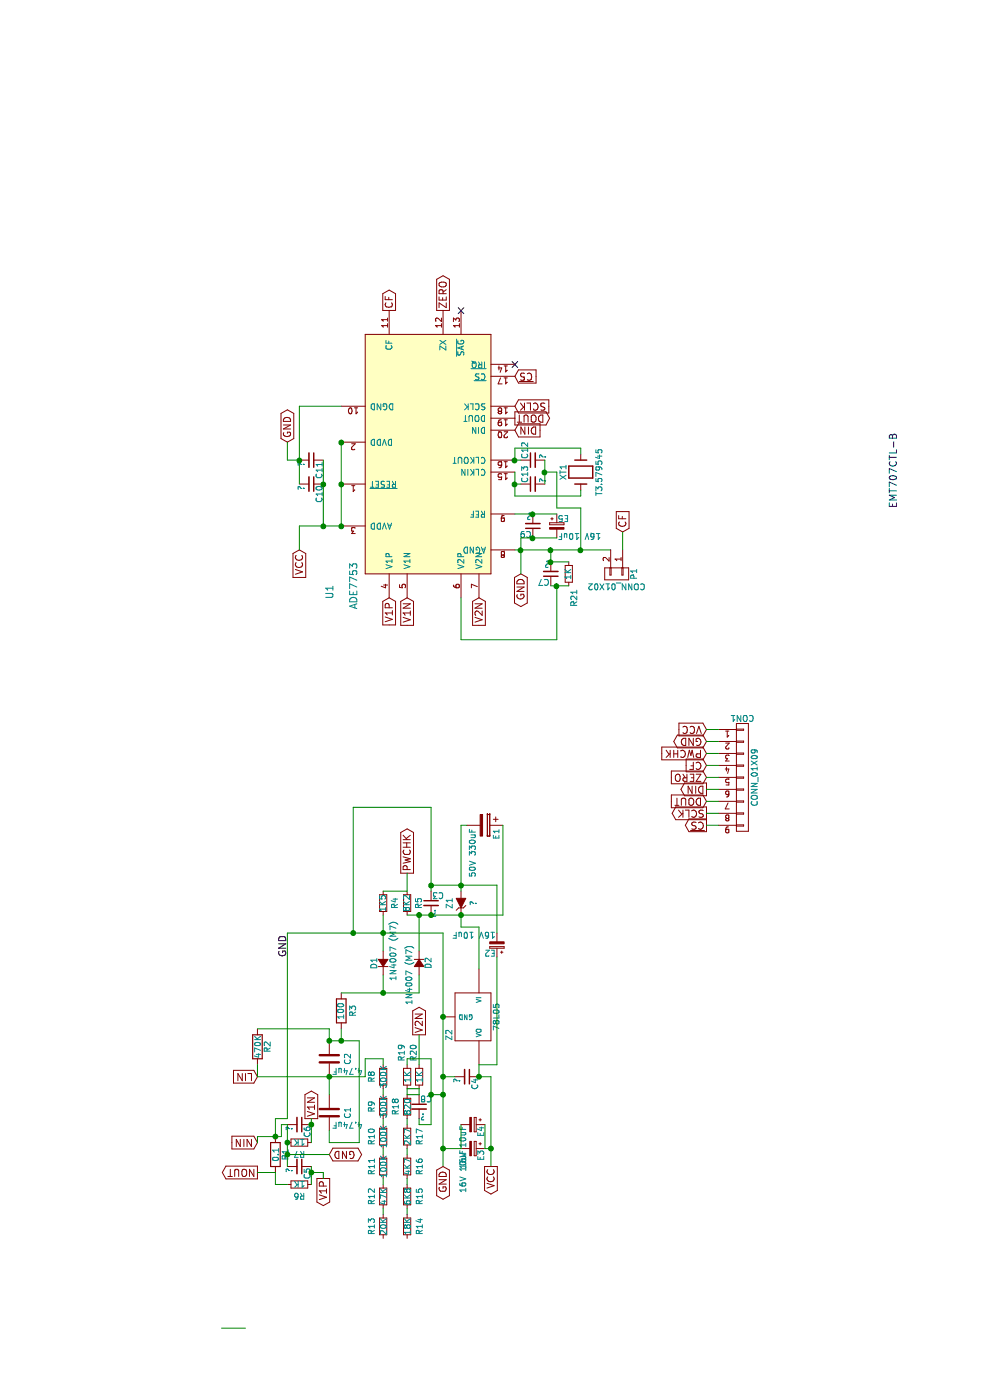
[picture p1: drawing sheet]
EESchema Schematic File Version 2
LIBS:power
LIBS:device
LIBS:transistors
LIBS:conn
LIBS:linear
LIBS:regul
LIBS:74xx
LIBS:cmos4000
LIBS:adc-dac
LIBS:memory
LIBS:xilinx
LIBS:microcontrollers
LIBS:dsp
LIBS:microchip
LIBS:analog_switches
LIBS:motorola
LIBS:texas
LIBS:intel
LIBS:audio
LIBS:interface
LIBS:digital-audio
LIBS:philips
LIBS:display
LIBS:cypress
LIBS:siliconi
LIBS:opto
LIBS:atmel
LIBS:contrib
LIBS:valves
EELAYER 25 0
EELAYER END
$Descr A4 11693 8268
encoding utf-8
Sheet 1 1
Title ""
Date ""
Rev ""
Comp ""
Comment1 ""
Comment2 ""
Comment3 ""
Comment4 ""
$EndDescr
$Comp
L C C1
U 1 1
P 2400 2750
F 0 "C1" V 2550 2700 50  0000 L CNN
F 1 "4.74uF" H 2425 2650 50  0000 L CNN
F 2 "" H 2438 2600 50  0000 C CNN
F 3 "" H 2400 2750 50  0000 C CNN
	1    2400 2750
	0    1    1    0   
$EndComp
$Comp
L CONN_01X09 CON1
U 1 1
P 5200 6200
F 0 "CON1" H 5200 6700 50  0000 C CNN
F 1 "CONN_01X09" V 5300 6200 50  0000 C CNN
F 2 "" H 5200 6200 50  0000 C CNN
F 3 "" H 5200 6200 50  0000 C CNN
	1    5200 6200
	0    1    1    0   
$EndComp
Text GLabel 5600 5900 1    60   Input ~ 0
VCC
Text GLabel 5400 5900 1    60   Input ~ 0
PWCHK
Text GLabel 5500 5900 1    60   BiDi ~ 0
GND
Text GLabel 5300 5900 1    60   Input ~ 0
CF
Text GLabel 5200 5900 1    60   Input ~ 0
ZERO
Text GLabel 5100 5900 1    60   Output ~ 0
DIN
Text GLabel 5000 5900 1    60   Input ~ 0
DOUT
Text GLabel 4900 5900 1    60   Output ~ 0
SCLK
Text GLabel 4800 5900 1    60   Output ~ 0
~CS
$Comp
L ADE7753 U1
U 1 1
P 7900 3550
F 0 "U1" H 6750 4350 60  0000 C CNN
F 1 "ADE7753" H 6800 4150 60  0000 C CNN
F 2 "" H 7950 4350 60  0001 C CNN
F 3 "https://github.com/NiKiZe/EMT707CTL/raw/master/Datasheets/ADE7753.pdf" H 7900 4600 60  0001 C CNN
	1    7900 3550
	1    0    0    -1  
$EndComp
Text GLabel 8300 4300 3    60   Input ~ 0
SCLK
NoConn ~ 8650 4300
NoConn ~ 9100 3850
Text GLabel 8200 4300 3    60   Output ~ 0
DOUT
Text GLabel 8100 4300 3    60   Input ~ 0
DIN
Text GLabel 8550 4300 3    60   Input ~ 0
~CS
Text GLabel 9100 3700 2    60   Output ~ 0
ZERO
Text GLabel 9100 3250 2    60   Output ~ 0
CF
$Comp
L C C2
U 1 1
P 2850 2750
F 0 "C2" V 3000 2700 50  0000 L CNN
F 1 "4.74uF" H 2875 2650 50  0000 L CNN
F 2 "" H 2888 2600 50  0000 C CNN
F 3 "" H 2850 2750 50  0000 C CNN
	1    2850 2750
	0    1    1    0   
$EndComp
$Comp
L 78L05 Z2
U 1 1
P 3200 3950
F 0 "Z2" H 3350 3754 50  0000 C CNN
F 1 "78L05" H 3200 4150 50  0000 C CNN
F 2 "" H 3200 3950 50  0000 C CNN
F 3 "" H 3200 3950 50  0000 C CNN
	1    3200 3950
	-1   0    0    1   
$EndComp
$Comp
L ZENERsmall Z1
U 1 1
P 4150 3850
F 0 "Z1" H 4150 3950 50  0000 C CNN
F 1 "?" H 4150 3750 50  0000 C CNN
F 2 "" H 4150 3850 50  0000 C CNN
F 3 "" H 4150 3850 50  0000 C CNN
	1    4150 3850
	1    0    0    -1  
$EndComp
$Comp
L D_Small D1
U 1 1
P 3650 3200
F 0 "D1" H 3600 3280 50  0000 L CNN
F 1 "1N4007 (M7)" H 3500 3120 50  0000 L CNN
F 2 "" V 3650 3200 50  0000 C CNN
F 3 "" V 3650 3200 50  0000 C CNN
	1    3650 3200
	1    0    0    -1  
$EndComp
$Comp
L D_Small D2
U 1 1
P 3650 3500
F 0 "D2" H 3600 3580 50  0000 L CNN
F 1 "1N4007 (M7)" H 3500 3420 50  0000 L CNN
F 2 "" V 3650 3500 50  0000 C CNN
F 3 "" V 3650 3500 50  0000 C CNN
	1    3650 3500
	-1   0    0    1   
$EndComp
Text GLabel 1900 2150 1    60   Output ~ 0
NOUT
$Comp
L R R1
U 1 1
P 2050 2300
F 0 "R1" V 2130 2300 50  0000 C CNN
F 1 "0.1" V 2050 2300 50  0000 C CNN
F 2 "" V 1980 2300 50  0000 C CNN
F 3 "" H 2050 2300 50  0000 C CNN
	1    2050 2300
	0    1    1    0   
$EndComp
Text GLabel 2150 2150 1    60   Input ~ 0
NIN
Text GLabel 2700 2150 1    60   Input ~ 0
LIN
$Comp
L R R2
U 1 1
P 2950 2150
F 0 "R2" V 3030 2150 50  0000 C CNN
F 1 "470K" V 2950 2150 50  0000 C CNN
F 2 "" V 2880 2150 50  0000 C CNN
F 3 "" H 2950 2150 50  0000 C CNN
	1    2950 2150
	0    1    1    0   
$EndComp
$Comp
L R R3
U 1 1
P 3250 2850
F 0 "R3" V 3150 2850 50  0000 C CNN
F 1 "100" V 3250 2850 50  0000 C CNN
F 2 "" V 3180 2850 50  0000 C CNN
F 3 "" H 3250 2850 50  0000 C CNN
	1    3250 2850
	0    -1   -1   0   
$EndComp
$Comp
L R_Small R4
U 1 1
P 4150 3200
F 0 "R4" V 4050 3200 50  0000 C CNN
F 1 "1K5" V 4150 3200 50  0000 C CNN
F 2 "" V 4080 3200 50  0000 C CNN
F 3 "" H 4150 3200 50  0000 C CNN
	1    4150 3200
	0    -1   -1   0   
$EndComp
$Comp
L R_Small R5
U 1 1
P 4150 3400
F 0 "R5" V 4050 3400 50  0000 C CNN
F 1 "8K2" V 4150 3400 50  0000 C CNN
F 2 "" V 4080 3400 50  0000 C CNN
F 3 "" H 4150 3400 50  0000 C CNN
	1    4150 3400
	0    -1   -1   0   
$EndComp
Text GLabel 4400 3400 2    60   Output ~ 0
PWCHK
$Comp
L C_Small C3
U 1 1
P 4150 3600
F 0 "C3" H 4160 3670 50  0000 L CNN
F 1 "?" H 4160 3520 50  0000 L CNN
F 2 "" H 4150 3600 50  0000 C CNN
F 3 "" H 4150 3600 50  0000 C CNN
	1    4150 3600
	0    1    1    0   
$EndComp
Text Label 3700 2400 0    60   ~ 0
GND
$Comp
L CP E1
U 1 1
P 4800 4050
F 0 "E1" H 4825 4150 50  0000 L CNN
F 1 "50V 330uF" H 4825 3950 50  0000 L CNN
F 2 "" H 4838 3900 50  0000 C CNN
F 3 "" H 4800 4050 50  0000 C CNN
	1    4800 4050
	-1   0    0    1   
$EndComp
$Comp
L CP_Small E2
U 1 1
P 3800 4150
F 0 "E2" H 3810 4220 50  0000 L CNN
F 1 "16V 10uF" H 3810 4070 50  0000 L CNN
F 2 "" H 3800 4150 50  0000 C CNN
F 3 "" H 3800 4150 50  0000 C CNN
	1    3800 4150
	0    -1   -1   0   
$EndComp
$Comp
L C_Small C4
U 1 1
P 2700 3900
F 0 "C4" H 2710 3970 50  0000 L CNN
F 1 "?" H 2710 3820 50  0000 L CNN
F 2 "" H 2700 3900 50  0000 C CNN
F 3 "" H 2700 3900 50  0000 C CNN
	1    2700 3900
	-1   0    0    1   
$EndComp
Text GLabel 1950 4100 0    60   Output ~ 0
VCC
Text GLabel 1950 3700 0    60   BiDi ~ 0
GND
$Comp
L R_Small R7
U 1 1
P 2150 2500
F 0 "R7" V 2050 2500 50  0000 C CNN
F 1 "1K" V 2150 2500 50  0000 C CNN
F 2 "" V 2080 2500 50  0000 C CNN
F 3 "" H 2150 2500 50  0000 C CNN
	1    2150 2500
	1    0    0    -1  
$EndComp
$Comp
L R_Small R6
U 1 1
P 1800 2500
F 0 "R6" V 1700 2500 50  0000 C CNN
F 1 "1K" V 1800 2500 50  0000 C CNN
F 2 "" V 1730 2500 50  0000 C CNN
F 3 "" H 1800 2500 50  0000 C CNN
	1    1800 2500
	1    0    0    -1  
$EndComp
$Comp
L C_Small C6
U 1 1
P 2300 2500
F 0 "C6" H 2310 2570 50  0000 L CNN
F 1 "?" H 2310 2420 50  0000 L CNN
F 2 "" H 2300 2500 50  0000 C CNN
F 3 "" H 2300 2500 50  0000 C CNN
	1    2300 2500
	-1   0    0    1   
$EndComp
$Comp
L C_Small C5
U 1 1
P 1950 2500
F 0 "C5" H 1960 2570 50  0000 L CNN
F 1 "?" H 1960 2420 50  0000 L CNN
F 2 "" H 1950 2500 50  0000 C CNN
F 3 "" H 1950 2500 50  0000 C CNN
	1    1950 2500
	-1   0    0    1   
$EndComp
Text GLabel 6700 3250 0    60   Input ~ 0
V1P
Text GLabel 6700 3400 0    60   Input ~ 0
V1N
Text GLabel 2050 2750 3    60   BiDi ~ 0
GND
Text GLabel 1850 2700 0    60   Output ~ 0
V1P
Text GLabel 2350 2600 2    60   Output ~ 0
V1N
$Comp
L R_Small R8
U 1 1
P 2700 3200
F 0 "R8" V 2600 3200 50  0000 C CNN
F 1 "300K" V 2700 3200 50  0000 C CNN
F 2 "" V 2630 3200 50  0000 C CNN
F 3 "" H 2700 3200 50  0000 C CNN
	1    2700 3200
	0    1    1    0   
$EndComp
$Comp
L R_Small R9
U 1 1
P 2450 3200
F 0 "R9" V 2350 3200 50  0000 C CNN
F 1 "300K" V 2450 3200 50  0000 C CNN
F 2 "" V 2380 3200 50  0000 C CNN
F 3 "" H 2450 3200 50  0000 C CNN
	1    2450 3200
	0    1    1    0   
$EndComp
$Comp
L R_Small R10
U 1 1
P 2200 3200
F 0 "R10" V 2100 3200 50  0000 C CNN
F 1 "100K" V 2200 3200 50  0000 C CNN
F 2 "" V 2130 3200 50  0000 C CNN
F 3 "" H 2200 3200 50  0000 C CNN
	1    2200 3200
	0    1    1    0   
$EndComp
$Comp
L R_Small R11
U 1 1
P 1950 3200
F 0 "R11" V 1850 3200 50  0000 C CNN
F 1 "100K" V 1950 3200 50  0000 C CNN
F 2 "" V 1880 3200 50  0000 C CNN
F 3 "" H 1950 3200 50  0000 C CNN
	1    1950 3200
	0    1    1    0   
$EndComp
$Comp
L R_Small R12
U 1 1
P 1700 3200
F 0 "R12" V 1600 3200 50  0000 C CNN
F 1 "47K" V 1700 3200 50  0000 C CNN
F 2 "" V 1630 3200 50  0000 C CNN
F 3 "" H 1700 3200 50  0000 C CNN
	1    1700 3200
	0    1    1    0   
$EndComp
$Comp
L R_Small R13
U 1 1
P 1450 3200
F 0 "R13" V 1350 3200 50  0000 C CNN
F 1 "20K" V 1450 3200 50  0000 C CNN
F 2 "" V 1380 3200 50  0000 C CNN
F 3 "" H 1450 3200 50  0000 C CNN
	1    1450 3200
	0    1    1    0   
$EndComp
$Comp
L R_Small R19
U 1 1
P 2700 3400
F 0 "R19" V 2650 3600 50  0000 C CNN
F 1 "1K" V 2700 3400 50  0000 C CNN
F 2 "" V 2630 3400 50  0000 C CNN
F 3 "" H 2700 3400 50  0000 C CNN
	1    2700 3400
	0    1    1    0   
$EndComp
$Comp
L R_Small R18
U 1 1
P 2450 3400
F 0 "R18" V 2350 3400 50  0000 C CNN
F 1 "820" V 2450 3400 50  0000 C CNN
F 2 "" V 2380 3400 50  0000 C CNN
F 3 "" H 2450 3400 50  0000 C CNN
	1    2450 3400
	0    1    1    0   
$EndComp
$Comp
L R_Small R17
U 1 1
P 2200 3400
F 0 "R17" V 2300 3400 50  0000 C CNN
F 1 "2K7" V 2200 3400 50  0000 C CNN
F 2 "" V 2130 3400 50  0000 C CNN
F 3 "" H 2200 3400 50  0000 C CNN
	1    2200 3400
	0    1    1    0   
$EndComp
$Comp
L R_Small R16
U 1 1
P 1950 3400
F 0 "R16" V 2050 3400 50  0000 C CNN
F 1 "4K7" V 1950 3400 50  0000 C CNN
F 2 "" V 1880 3400 50  0000 C CNN
F 3 "" H 1950 3400 50  0000 C CNN
	1    1950 3400
	0    1    1    0   
$EndComp
$Comp
L R_Small R15
U 1 1
P 1700 3400
F 0 "R15" V 1800 3400 50  0000 C CNN
F 1 "6K8" V 1700 3400 50  0000 C CNN
F 2 "" V 1630 3400 50  0000 C CNN
F 3 "" H 1700 3400 50  0000 C CNN
	1    1700 3400
	0    1    1    0   
$EndComp
$Comp
L R_Small R14
U 1 1
P 1450 3400
F 0 "R14" V 1550 3400 50  0000 C CNN
F 1 "18K" V 1450 3400 50  0000 C CNN
F 2 "" V 1380 3400 50  0000 C CNN
F 3 "" H 1450 3400 50  0000 C CNN
	1    1450 3400
	0    1    1    0   
$EndComp
$Comp
L R_Small R20
U 1 1
P 2700 3500
F 0 "R20" V 2650 3700 50  0000 C CNN
F 1 "1K" V 2700 3500 50  0000 C CNN
F 2 "" V 2630 3500 50  0000 C CNN
F 3 "" H 2700 3500 50  0000 C CNN
	1    2700 3500
	0    1    1    0   
$EndComp
$Comp
L C_Small C8
U 1 1
P 2450 3500
F 0 "C8" H 2460 3570 50  0000 L CNN
F 1 "?" H 2460 3420 50  0000 L CNN
F 2 "" H 2450 3500 50  0000 C CNN
F 3 "" H 2450 3500 50  0000 C CNN
	1    2450 3500
	0    1    1    0   
$EndComp
Text GLabel 6700 4000 0    60   Input ~ 0
V2N
Text GLabel 3050 3500 2    60   Output ~ 0
V2N
$Comp
L R_Small R21
U 1 1
P 6900 4750
F 0 "R21" V 6850 4950 50  0000 C CNN
F 1 "1K" V 6900 4750 50  0000 C CNN
F 2 "" V 6830 4750 50  0000 C CNN
F 3 "" H 6900 4750 50  0000 C CNN
	1    6900 4750
	0    -1   -1   0   
$EndComp
$Comp
L C_Small C7
U 1 1
P 6900 4600
F 0 "C7" H 6910 4670 50  0000 L CNN
F 1 "?" H 6910 4520 50  0000 L CNN
F 2 "" H 6900 4600 50  0000 C CNN
F 3 "" H 6900 4600 50  0000 C CNN
	1    6900 4600
	0    -1   -1   0   
$EndComp
Text GLabel 6900 4350 0    60   BiDi ~ 0
GND
$Comp
L CP_Small E5
U 1 1
P 7300 4650
F 0 "E5" H 7310 4720 50  0000 L CNN
F 1 "16V 10uF" H 7310 4570 50  0000 L CNN
F 2 "" H 7300 4650 50  0000 C CNN
F 3 "" H 7300 4650 50  0000 C CNN
	1    7300 4650
	0    1    1    0   
$EndComp
$Comp
L C_Small C9
U 1 1
P 7300 4450
F 0 "C9" H 7310 4520 50  0000 L CNN
F 1 "?" H 7310 4370 50  0000 L CNN
F 2 "" H 7300 4450 50  0000 C CNN
F 3 "" H 7300 4450 50  0000 C CNN
	1    7300 4450
	0    -1   -1   0   
$EndComp
$Comp
L CP_Small E4
U 1 1
P 2300 3950
F 0 "E4" H 2310 4020 50  0000 L CNN
F 1 "16V 10uF" H 2310 3870 50  0000 L CNN
F 2 "" H 2300 3950 50  0000 C CNN
F 3 "" H 2300 3950 50  0000 C CNN
	1    2300 3950
	-1   0    0    1   
$EndComp
$Comp
L CP_Small E3
U 1 1
P 2100 3950
F 0 "E3" H 2110 4020 50  0000 L CNN
F 1 "16V 10uF" H 2110 3870 50  0000 L CNN
F 2 "" H 2100 3950 50  0000 C CNN
F 3 "" H 2100 3950 50  0000 C CNN
	1    2100 3950
	-1   0    0    1   
$EndComp
$Comp
L C_Small C10
U 1 1
P 7650 2600
F 0 "C10" H 7660 2670 50  0000 L CNN
F 1 "?" H 7660 2520 50  0000 L CNN
F 2 "" H 7650 2600 50  0000 C CNN
F 3 "" H 7650 2600 50  0000 C CNN
	1    7650 2600
	-1   0    0    1   
$EndComp
$Comp
L C_Small C11
U 1 1
P 7850 2600
F 0 "C11" H 7860 2670 50  0000 L CNN
F 1 "?" H 7860 2520 50  0000 L CNN
F 2 "" H 7850 2600 50  0000 C CNN
F 3 "" H 7850 2600 50  0000 C CNN
	1    7850 2600
	-1   0    0    1   
$EndComp
Text GLabel 7100 2500 0    60   Input ~ 0
VCC
Text GLabel 8000 2400 2    60   BiDi ~ 0
GND
$Comp
L Crystal XT1
U 1 1
P 7750 4850
F 0 "XT1" H 7750 5000 50  0000 C CNN
F 1 "T3.579545" H 7750 4700 50  0000 C CNN
F 2 "" H 7750 4850 50  0000 C CNN
F 3 "" H 7750 4850 50  0000 C CNN
	1    7750 4850
	1    0    0    -1  
$EndComp
$Comp
L C_Small C13
U 1 1
P 7650 4450
F 0 "C13" H 7660 4520 50  0000 L CNN
F 1 "?" H 7660 4370 50  0000 L CNN
F 2 "" H 7650 4450 50  0000 C CNN
F 3 "" H 7650 4450 50  0000 C CNN
	1    7650 4450
	1    0    0    -1  
$EndComp
$Comp
L C_Small C12
U 1 1
P 7850 4450
F 0 "C12" H 7860 4520 50  0000 L CNN
F 1 "?" H 7860 4370 50  0000 L CNN
F 2 "" H 7850 4450 50  0000 C CNN
F 3 "" H 7850 4450 50  0000 C CNN
	1    7850 4450
	1    0    0    -1  
$EndComp
Wire Wire Line
	5600 6000 5600 5900
Wire Wire Line
	5500 5900 5500 6000
Wire Wire Line
	5400 6000 5400 5900
Wire Wire Line
	5300 6000 5300 5900
Wire Wire Line
	5200 5900 5200 6000
Wire Wire Line
	5100 6000 5100 5900
Wire Wire Line
	5000 6000 5000 5900
Wire Wire Line
	4900 6000 4900 5900
Wire Wire Line
	4800 6000 4800 5900
Wire Wire Line
	1900 2150 1900 2300
Wire Wire Line
	2150 2150 2200 2150
Wire Wire Line
	2200 2150 2200 2350
Connection ~ 3000 2750
Wire Wire Line
	3000 3000 3000 2750
Wire Wire Line
	3100 2850 3000 2850
Connection ~ 3000 2850
Wire Wire Line
	3400 2850 3400 3500
Wire Wire Line
	3400 3200 3550 3200
Wire Wire Line
	3400 3500 3550 3500
Connection ~ 3400 3200
Wire Wire Line
	3750 3200 4050 3200
Wire Wire Line
	3900 2400 2350 2400
Wire Wire Line
	2350 2400 2350 2300
Wire Wire Line
	2350 2300 2200 2300
Connection ~ 3900 3200
Wire Wire Line
	4250 3200 4250 3400
Wire Wire Line
	4250 3400 4400 3400
Wire Wire Line
	3900 3700 3900 2400
Wire Wire Line
	4050 3400 4050 4200
Wire Wire Line
	3750 3500 4050 3500
Connection ~ 4050 3500
Wire Wire Line
	4250 3600 4950 3600
Wire Wire Line
	4950 3600 4950 2950
Wire Wire Line
	4950 2950 3900 2950
Connection ~ 3900 2950
Wire Wire Line
	4250 3850 4800 3850
Wire Wire Line
	4300 3600 4300 4150
Connection ~ 4300 3600
Connection ~ 4050 3600
Wire Wire Line
	3600 4000 3950 4000
Wire Wire Line
	3950 4000 3950 3850
Wire Wire Line
	3950 3850 4050 3850
Wire Wire Line
	4800 3850 4800 3900
Connection ~ 4300 3850
Wire Wire Line
	4050 4200 4800 4200
Connection ~ 4050 3850
Wire Wire Line
	2800 4000 2700 4000
Wire Wire Line
	2700 3800 2700 3700
Connection ~ 3200 3700
Wire Wire Line
	4300 4150 3900 4150
Wire Wire Line
	3700 4150 2800 4150
Wire Wire Line
	2800 4150 2800 4000
Connection ~ 2700 3700
Wire Wire Line
	1800 2600 1950 2600
Wire Wire Line
	2150 2600 2350 2600
Wire Wire Line
	1950 2400 2300 2400
Connection ~ 2150 2400
Wire Wire Line
	1800 2400 1800 2300
Wire Wire Line
	1800 2300 1900 2300
Wire Wire Line
	2300 2400 2300 2350
Wire Wire Line
	2300 2350 2200 2350
Connection ~ 2200 2300
Wire Wire Line
	2250 2750 2150 2750
Wire Wire Line
	2150 2750 2150 3000
Wire Wire Line
	2150 3000 3000 3000
Wire Wire Line
	2550 2750 2700 2750
Wire Wire Line
	2700 2150 2700 3050
Wire Wire Line
	2700 2150 2800 2150
Wire Wire Line
	3100 2150 3100 2750
Wire Wire Line
	3100 2750 3000 2750
Wire Wire Line
	2050 2750 2050 2400
Connection ~ 2050 2400
Connection ~ 2300 2600
Wire Wire Line
	1850 2700 1900 2700
Wire Wire Line
	1900 2700 1900 2600
Connection ~ 1900 2600
Connection ~ 2700 2750
Wire Wire Line
	1550 3200 1600 3200
Wire Wire Line
	1800 3200 1850 3200
Wire Wire Line
	2050 3200 2100 3200
Wire Wire Line
	2300 3200 2350 3200
Wire Wire Line
	2550 3200 2600 3200
Wire Wire Line
	1550 3400 1600 3400
Wire Wire Line
	1800 3400 1850 3400
Wire Wire Line
	2050 3400 2100 3400
Wire Wire Line
	2300 3400 2350 3400
Wire Wire Line
	2550 3400 2600 3400
Wire Wire Line
	600  2050 600  1850
Wire Wire Line
	2550 3400 2550 3500
Wire Wire Line
	2550 3500 2600 3500
Wire Wire Line
	2600 3500 2600 3400
Wire Wire Line
	2800 3200 2850 3200
Wire Wire Line
	2850 3200 2850 3050
Wire Wire Line
	2850 3050 2700 3050
Wire Wire Line
	2800 3500 3050 3500
Wire Wire Line
	2800 3400 2850 3400
Wire Wire Line
	2850 3400 2850 3600
Wire Wire Line
	2850 3600 2300 3600
Wire Wire Line
	2300 3600 2300 3500
Wire Wire Line
	2300 3500 2350 3500
Wire Wire Line
	2550 3600 2550 3700
Connection ~ 2550 3700
Connection ~ 2550 3600
Wire Wire Line
	7100 2500 7300 2500
Wire Wire Line
	7300 2500 7300 2850
Connection ~ 7650 2850
Connection ~ 7300 2850
Connection ~ 8000 2850
Wire Wire Line
	6900 4350 7200 4350
Wire Wire Line
	7100 4300 7100 5100
Wire Wire Line
	7400 4300 7400 4650
Connection ~ 7400 4450
Wire Wire Line
	7200 4350 7200 4650
Connection ~ 7100 4350
Connection ~ 7200 4450
Wire Wire Line
	1950 3700 3900 3700
Wire Wire Line
	2100 3850 2100 3700
Connection ~ 2100 3700
Wire Wire Line
	2300 3850 2100 3850
Wire Wire Line
	1950 4100 2700 4100
Wire Wire Line
	2100 4100 2100 4050
Wire Wire Line
	2100 4050 2300 4050
Wire Wire Line
	2700 4100 2700 4000
Connection ~ 2100 4100
Connection ~ 2700 4000
Wire Wire Line
	7300 2700 7850 2700
Connection ~ 7300 2700
Connection ~ 7650 2700
Wire Wire Line
	7300 2850 8000 2850
Wire Wire Line
	8000 2400 7850 2400
Wire Wire Line
	7850 2400 7850 2500
Wire Wire Line
	7650 2500 8300 2500
Connection ~ 7850 2500
Wire Wire Line
	8300 2500 8300 2850
Wire Wire Line
	7000 4750 7000 4600
Wire Wire Line
	6800 4750 6800 4600
Wire Wire Line
	6350 4650 6800 4650
Connection ~ 6800 4650
Wire Wire Line
	7000 4600 7100 4600
Connection ~ 7000 4600
Wire Wire Line
	6700 3850 6350 3850
Wire Wire Line
	6350 3850 6350 4650
Wire Wire Line
	7900 4850 7950 4850
Wire Wire Line
	7950 4850 7950 4300
Wire Wire Line
	7950 4300 7850 4300
Wire Wire Line
	7600 4850 7550 4850
Wire Wire Line
	7550 4850 7550 4300
Wire Wire Line
	7550 4300 7750 4300
Wire Wire Line
	7850 4300 7850 4350
Wire Wire Line
	7650 4350 7650 4300
Connection ~ 7650 4300
Connection ~ 7850 4300
Wire Wire Line
	7650 4550 7850 4550
Wire Wire Line
	7750 4550 7750 4650
Wire Wire Line
	7750 4650 7450 4650
Wire Wire Line
	7450 4650 7450 4850
Wire Wire Line
	7450 4850 7100 4850
Connection ~ 7100 4600
Connection ~ 7750 4550
$Comp
L CONN_01X02 P1
U 1 1
P 6900 5150
F 0 "P1" H 6900 5300 50  0000 C CNN
F 1 "CONN_01X02" V 7000 5150 50  0000 C CNN
F 2 "" H 6900 5150 50  0000 C CNN
F 3 "" H 6900 5150 50  0000 C CNN
	1    6900 5150
	-1   0    0    1   
$EndComp
Connection ~ 7100 4850
Text GLabel 7250 5200 2    60   Input ~ 0
CF
Wire Wire Line
	7250 5200 7100 5200
Text Notes 7450 7500 0    60   ~ 0
EMT707CTL-B
$EndSCHEMATC
